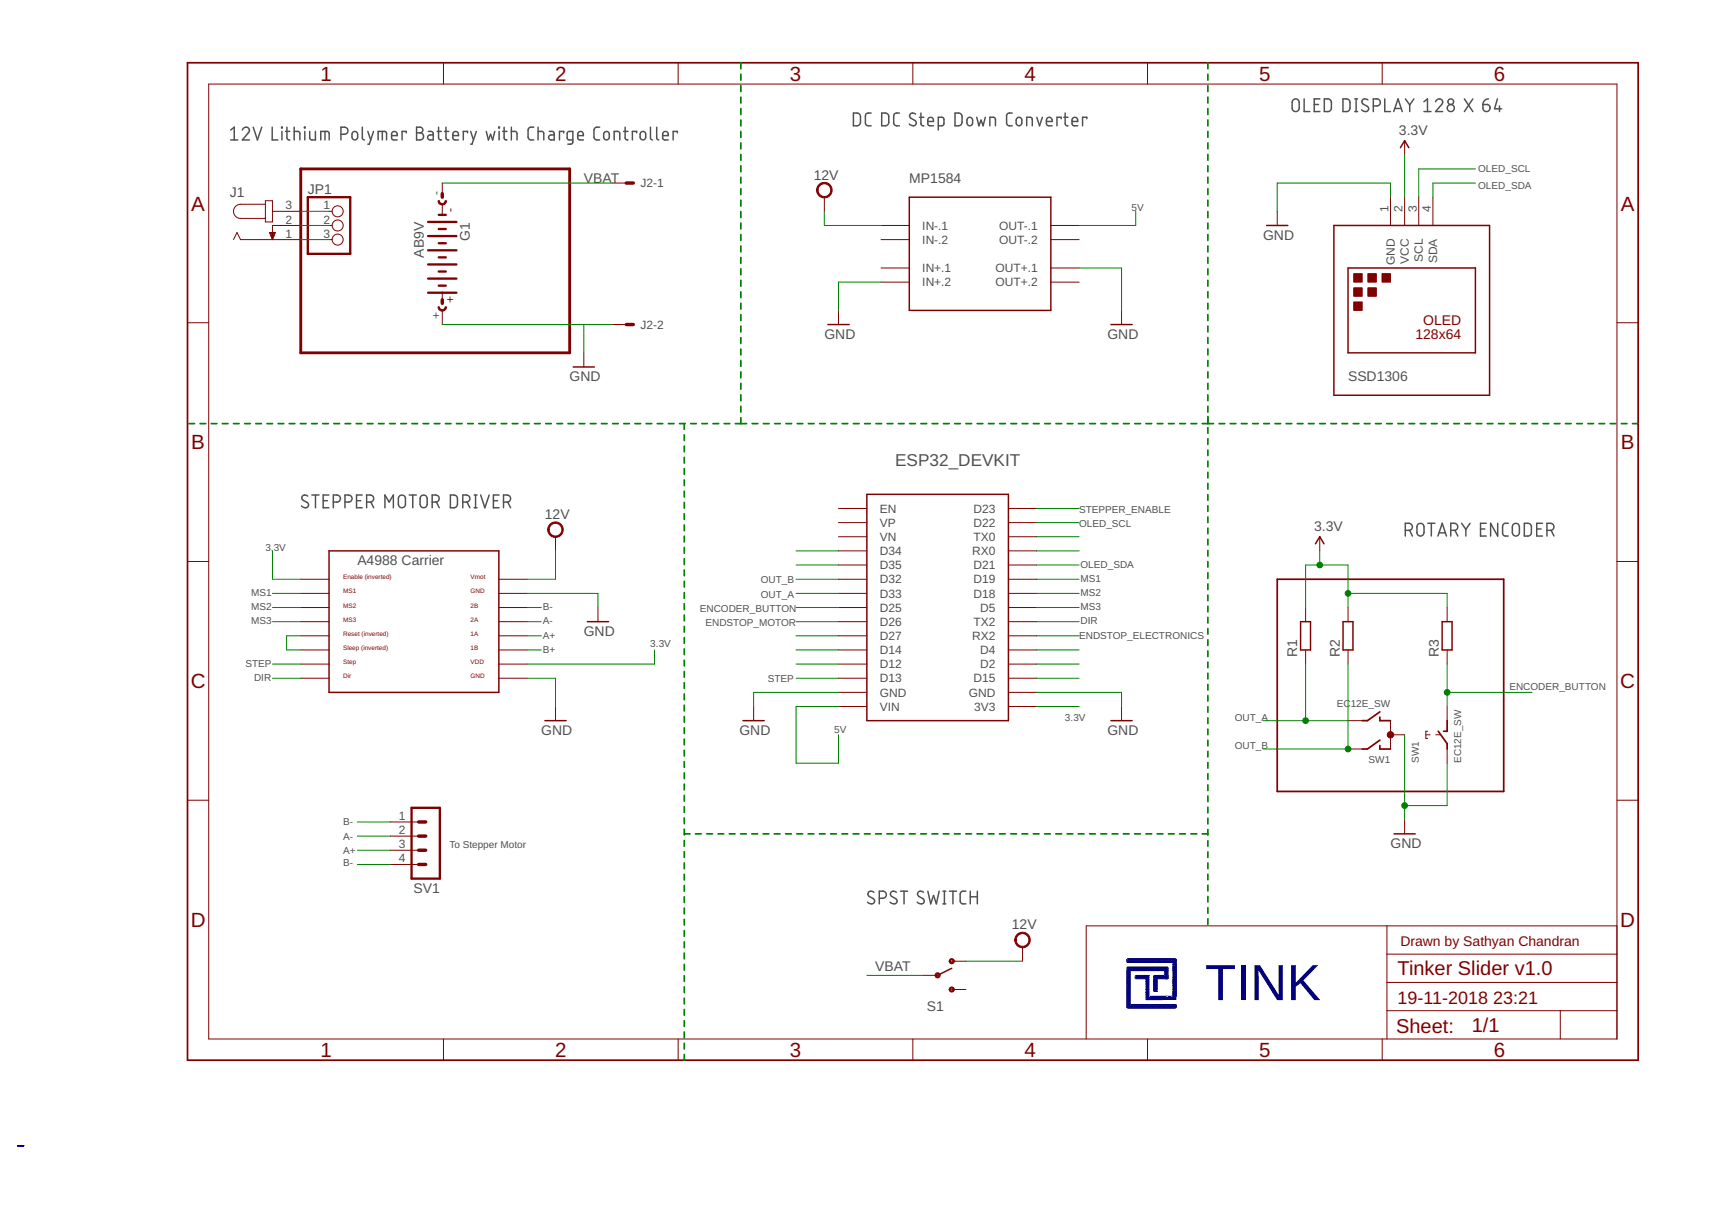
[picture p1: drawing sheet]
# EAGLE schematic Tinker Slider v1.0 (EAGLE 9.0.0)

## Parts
G1  AB9V  [AB9V]
J1  JACK-PLUG0  [SPC4077]
J2  22-27-2021-02  [6410-02]
JP1  PINHD-1X3  [1X03]
MP1584  DC-DC-STEP-DOWN-MP1584  [DC-DC-STEP-DOWN-MP1584]
R1  R-EU_R0805  [R0805]
R2  R-EU_R0805  [R0805]
R3  R-EU_R0805  [R0805]
S1  SWITCH-SPSTKIT  [SWITCH-SPDT_KIT]
SSD1306  DISPLAY-OLED-128X64-I2C  [DISPLAY-OLED-128X64-I2C]
SV1  MA04-1  [MA04-1]
SW1  EC12E_SW  [ALPS_EC12E_SW]
U$3  ESP32_DEVKIT  [ESP32_DEVKIT]
U$5  A4983CARRIER  [A4988BREAKOUT]

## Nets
3.3V: U$3.3V3 U$5.EN U$5.VDD
5V: MP1584.OUT-.1 U$3.VIN
A+: SV1.3 U$5.1A
A-: SV1.2 U$5.2A
B+: U$5.1B
B-: SV1.1 SV1.4 U$5.2B
DIR: U$3.TX2 U$5.DIR
ENCODER_BUTTON: R3.1 SW1.D U$3.D25
ENDSTOP_ELECTRONICS: U$3.RX2
ENDSTOP_MOTOR: U$3.D26
GND: G1.+ J2.2 MP1584.IN+.2 MP1584.OUT+.1 SSD1306.1(GND) SW1.C SW1.E U$3.GND@1(GND) U$3.GND@2(GND) U$5.GND U$5.GND@0(GND)
MS1: U$3.D19 U$5.MS1
MS2: U$3.D18 U$5.MS2
MS3: U$3.D5 U$5.MS3
N$4: U$3.D34
N$5: U$3.D35
N$7: U$5.RST U$5.SLP(SLEEP)
N$10: U$3.D27
N$11: U$3.D14
N$12: U$3.D12
N$18: U$3.D15
N$19: U$3.D2
N$20: U$3.D4
N$27: U$3.RX0
N$28: U$3.TX0
N$31: J1.3 JP1.1
N$32: J1.2 JP1.2
N$33: J1.1 JP1.3
OLED_SCL: SSD1306.3(SCL) U$3.D22
OLED_SDA: SSD1306.4(SDA) U$3.D21
OUT_A: R1.1 SW1.B U$3.D33
OUT_B: R2.1 SW1.A U$3.D32
STEP: U$3.D13 U$5.STEP
STEPPER_ENABLE: U$3.D23
VBAT: G1.- J2.1 S1.2(P)
VCC: MP1584.IN-.1 R1.2 R2.2 R3.2 S1.1(O) SSD1306.2(VCC) U$5.VMOT ; supply symbol labelled 3.3V, 12V
Unconnected: MP1584.IN+.1 MP1584.IN-.2 MP1584.OUT+.2 MP1584.OUT-.2 S1.3(S) SW1.GND1(G) SW1.GND2(G) U$3.EN U$3.VN U$3.VP

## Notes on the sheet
- OLED DISPLAY 128 X 64
- DC DC Step Down Converter
- 12V Lithium Polymer Battery with Charge Controller
- STEPPER MOTOR DRIVER
- ROTARY ENCODER
- To Stepper Motor
- SPST SWITCH
- Drawn by Sathyan Chandran
- TINK
- F:/TinkMind/Website/bitmap.bmp

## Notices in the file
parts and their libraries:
diy-modules: Released under the Creative Commons Attribution 4.0 International License: http://creativecommons.org/licenses/by/4.0
SparkFun: Licensing: CC v3.0 Share-Alike You are welcome to use this library for commercial purposes.
